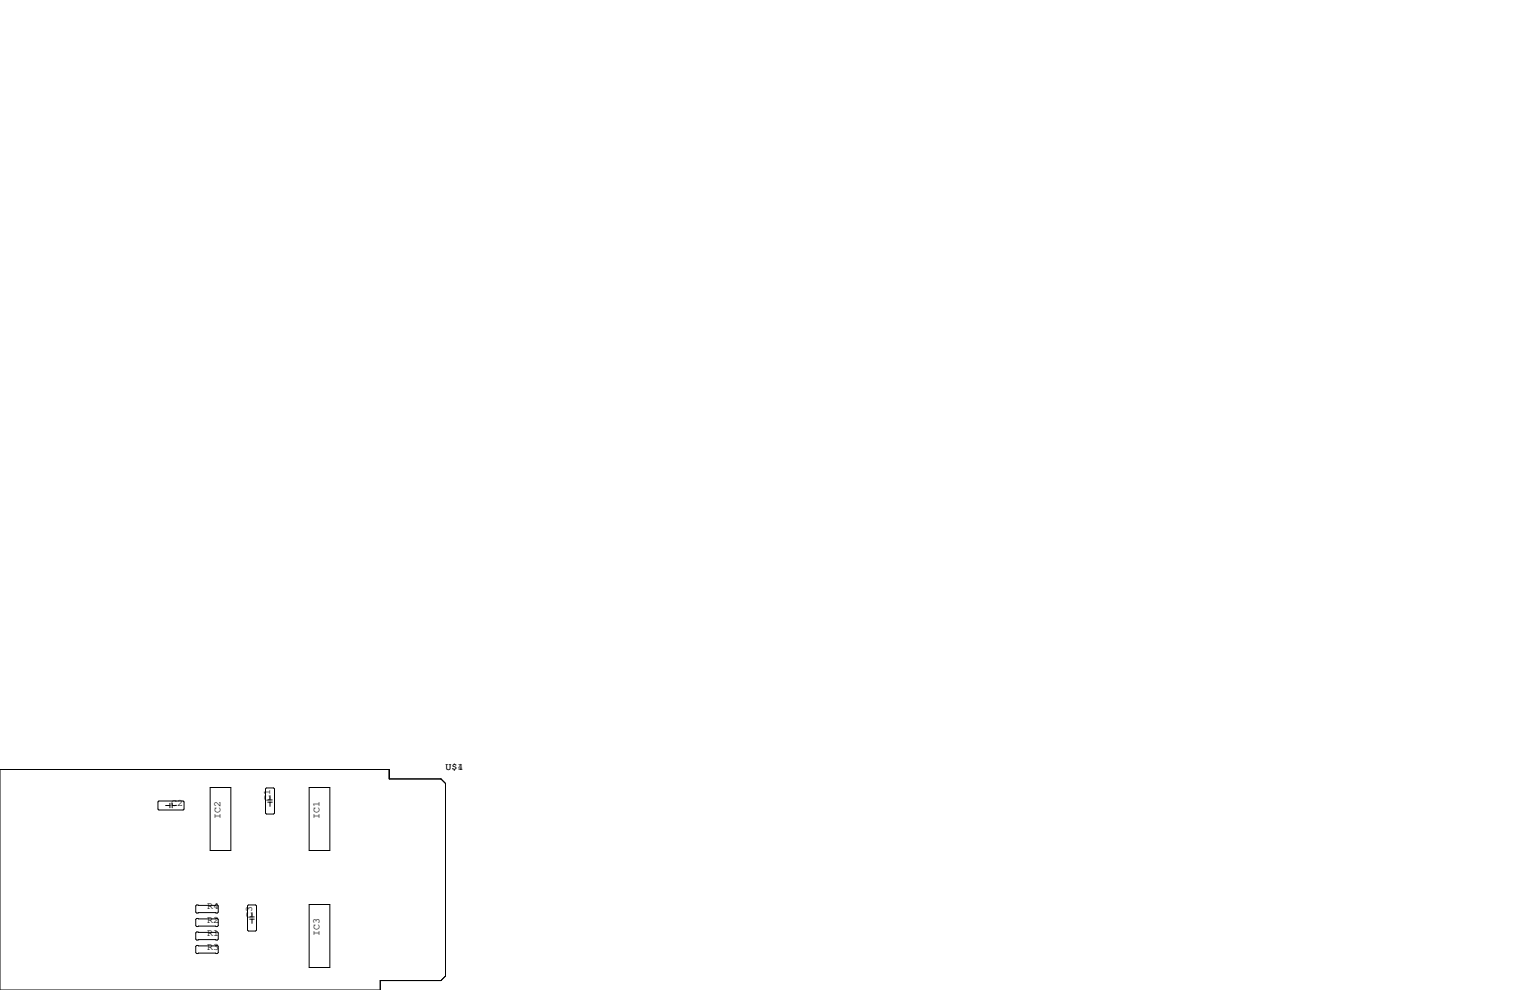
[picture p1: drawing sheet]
<svg xmlns="http://www.w3.org/2000/svg" width="432mm" height="279mm" viewBox="0 0 432 279" stroke-linecap="round" stroke-linejoin="round" font-family="sans-serif">
<g fill="none" stroke="#000" stroke-width=".28">
<path d="M0 217.2h109.9v2.6h14.6l1.2 1.3v54.4l-1.2 1.2h-17.2v2.7h-107.3zM44.6 226.3l.2-.2h6.9l.2 .2v2l-.2 .3h-6.9l-.2-.3zM46.7 227.3h1.3M48 226.7v1.3M48.6 227.3h1.2M48.6 226.7v1.3M59.3 222.2h5.9v17.8h-5.9zM75.2 222.4h2l.3 .2v6.9l-.3 .2h-2l-.3-.2v-6.9zM75.6 225.8h1.2M75.6 226.4h1.2M76.2 224.5v1.3M76.2 226.4v1.2"/>
<path d="M87.2 222.2h5.9v17.8h-5.9zM55.2 255.7l.3-.3h5.8l.3 .3v1.7l-.3 .3h-5.8l-.3-.3zM55.2 259.5l.3-.3h5.8l.3 .3v1.7l-.3 .3h-5.8l-.3-.3zM69.9 255.7l.2-.3h2l.3 .3v6.8l-.3 .3h-2l-.2-.3zM70.5 258.8h1.3M70.5 259.4h1.3M71.1 257.6v1.2M71.1 259.4v1.2M87.2 255.3h5.9v17.7h-5.9zM55.2 263.3l.3-.3h5.8l.3 .3v1.7l-.3 .3h-5.8l-.3-.3zM55.2 267.1l.3-.3h5.8l.3 .3v1.8l-.3 .2h-5.8l-.3-.2z"/>
</g>
<g font-size="2.8">
<text x="125.7" y="217.2">U$1</text>
<text x="129.1" y="217.2">4</text>
<text x="48.3" y="227.3">C2</text>
<text x="76.2" y="226.1" transform="rotate(-90 76.2 226.1)">C1</text>
<text x="62.2" y="231.1" transform="rotate(-90 62.2 231.1)">IC2</text>
<text x="90.2" y="231.1" transform="rotate(-90 90.2 231.1)">IC1</text>
<text x="58.4" y="256.5">R4</text>
<text x="58.4" y="260.3">R2</text>
<text x="71.1" y="259.1" transform="rotate(-90 71.1 259.1)">C3</text>
<text x="58.4" y="264.2">R1</text>
<text x="58.4" y="268">R3</text>
<text x="90.2" y="264.2" transform="rotate(-90 90.2 264.2)">IC3</text>
</g>
</svg>
